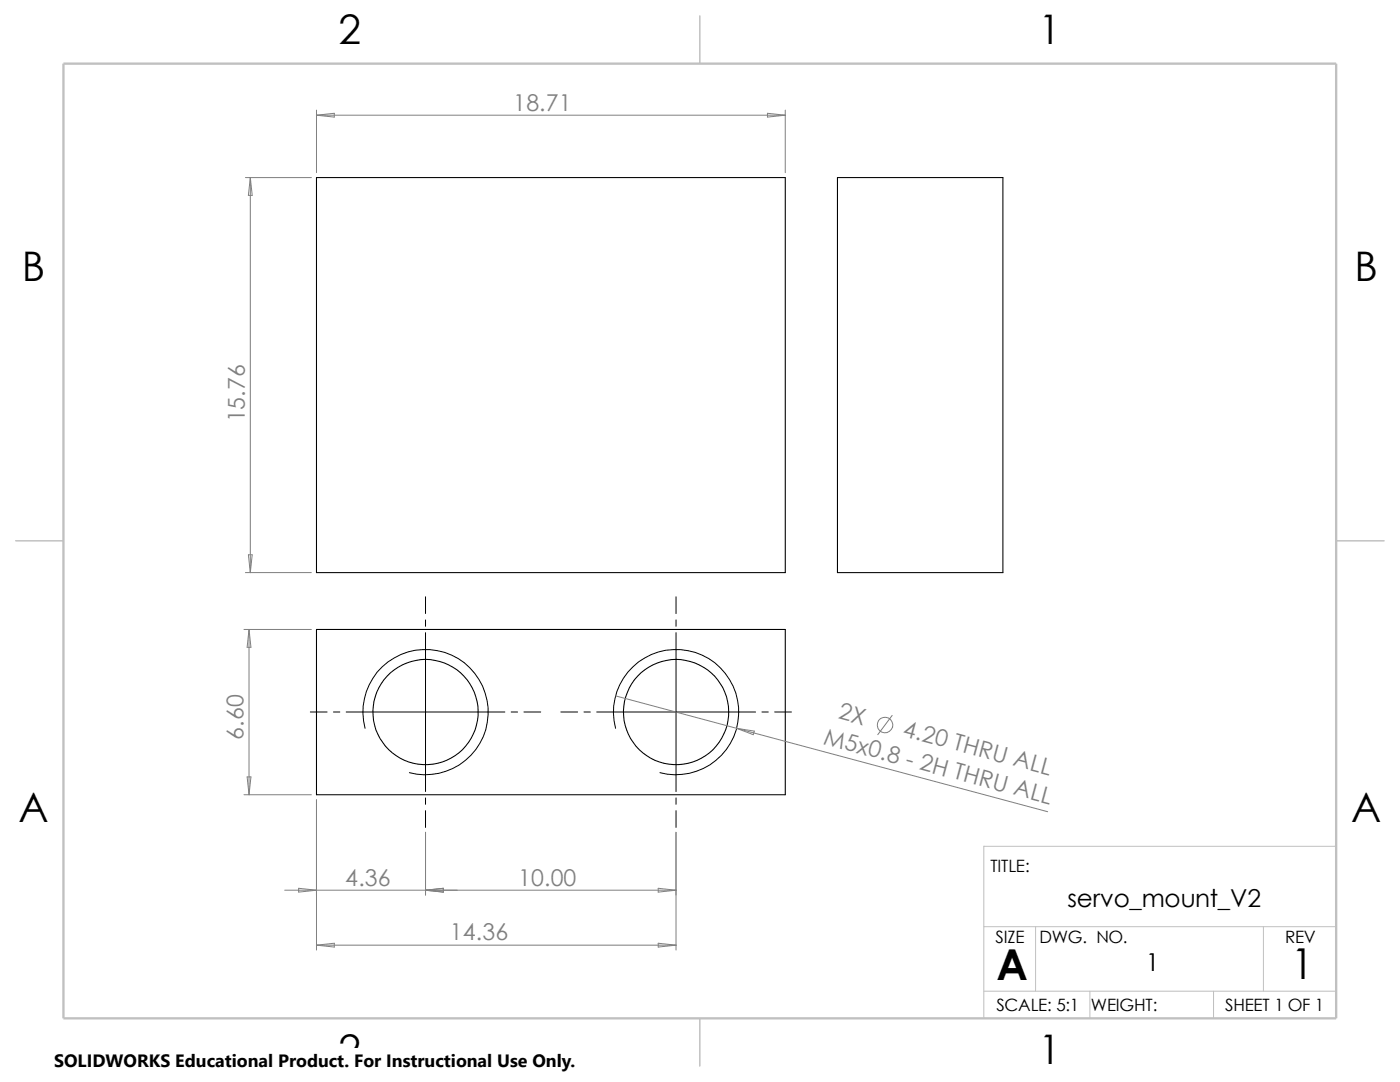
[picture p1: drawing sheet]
<svg xmlns="http://www.w3.org/2000/svg" width="279mm" height="216mm" viewBox="0 0 279 216" stroke-linecap="round" stroke-linejoin="round" font-family="sans-serif">
<path d="M266.7 168.9h-70.4v34.3M196.3 184.9h70.4M196.3 197.8h70.4M206.7 184.9v12.9M217.5 197.8v5.4M242.2 197.8v5.4M252.1 184.9v12.9" fill="none" stroke="#c0c0c0" stroke-width=".2"/>
<path d="M139.7 3.2v9.5M3.1 107.9h9.6M266.7 107.9h9.5M139.7 203.2v9.5" fill="none" stroke="#c0c0c0" stroke-width=".21"/>
<path d="M12.7 12.7h254v190.5h-254z" fill="none" stroke="#c0c0c0" stroke-width=".47"/>
<g fill="none" stroke="#000" stroke-width=".21">
<path d="M63.2 35.4h93.5v78.9h-93.5zM167.1 35.4h33.1v78.9h-33.1zM63.2 125.6h93.5v33h-93.5z"/>
<circle cx="84.9" cy="142.1" r="10.5"/>
<circle cx="134.9" cy="142.1" r="10.5"/>
</g>
<g fill="none" stroke="#000" stroke-width=".2">
<path d="M84.9 119.1v3.3M134.9 119.1v3.3M84.9 123.7v1.3M84.9 126.2v31.7M134.9 123.7v1.3M134.9 126.2v31.7M61.9 142.1h3.4M66.5 142.1h1.3M69.1 142.1h31.7M72.9 145.3a12.5 12.5 0 0 1 10.9-15.6 12.5 12.5 0 0 1 13.6 13.5 12.5 12.5 0 0 1-15.7 11M84.9 159.2v1.3M102 142.1h1.3"/>
<path d="M104.6 142.1h3.3M111.9 142.1h3.4M116.5 142.1h1.3M119.1 142.1h31.7M122.9 145.3a12.5 12.5 0 0 1 10.9-15.6 12.5 12.5 0 0 1 13.6 13.5 12.5 12.5 0 0 1-15.7 11M134.9 159.2v1.3M152.1 142.1h1.2M154.6 142.1h3.3M84.9 161.8v3.3M134.9 161.8v3.3"/>
</g>
<g fill="none" stroke="#808080" stroke-width=".2">
<path d="M49 35.4h13.1M50 35.4v78.9M50 35.4l.3 3.6h-.7zM63.2 23l3.5-.4v.8zM63.2 22v12.5M63.2 23h93.5M153.2 22.6l3.5 .4-3.5 .4zM156.7 22v12.5M49 114.3h13.1M49.6 110.7h.7l-.3 3.6zM48.7 125.6h13.4M49.7 125.6l.4 3.6h-.8z"/>
<path d="M49.7 125.6v33M122.9 138.9l24.1 6.4M48.7 158.6h13.4M49.3 155h.8l-.4 3.6zM63.2 159.6v30M147 145.3l62.1 16.7M147 145.3l3.5 .6-.2 .7zM178.1 142.7l-2.9 3.9M56.8 177.6h78.1M59.6 177.2l3.6 .4-3.6 .4zM84.9 177.6l3.6-.4v.8zM84.9 166.1v12.5"/>
<path d="M131.4 177.2l3.5 .4-3.5 .4zM134.9 166.1v23.5M63.2 188.6l3.5-.4v.8zM63.2 188.6h71.7M131.4 188.2l3.5 .4-3.5 .4z"/>
<circle cx="176.6" cy="144.7" r="1.56"/>
</g>
<path d="M10.8 209.2h104.1v6.7h-104.1z" fill="#fff"/>
<g font-size="8.5">
<text x="198.8" y="195.5">A</text>
<text x="257.6" y="195.3">1</text>
</g>
<g font-size="8.1">
<text x="67.6" y="8.8">2</text>
<text x="207.3" y="8.8">1</text>
<text x="4.4" y="56.1">B</text>
<text x="270.3" y="56.1">B</text>
<text x="3.7" y="164.1">A</text>
<text x="269.6" y="164.1">A</text>
<text x="67.6" y="212.3">2</text>
<text x="207.3" y="212.3">1</text>
</g>
<g font-size="4.9">
<text x="213.1" y="181.1">servo_mount_V2</text>
<text x="228.7" y="193.8">1</text>
</g>
<g font-size="4.6" fill="#808080">
<text x="102.4" y="22.1">18.71</text>
<text x="48.9" y="84.3" transform="rotate(-90 48.9 84.3)">15.76</text>
<text x="167.1" y="143.3" transform="rotate(15 167.1 143.3)">2X</text>
<text x="48.6" y="147.6" transform="rotate(-90 48.6 147.6)">6.60</text>
<text x="164.2" y="148.4" transform="rotate(15 164.2 148.4)">M5x0.8 - 2H THRU ALL</text>
<text x="180" y="146.8" transform="rotate(15 180 146.8)">4.20 THRU ALL</text>
<text x="68.9" y="176.7">4.36</text>
<text x="103.4" y="176.7">10.00</text>
<text x="89.8" y="187.7">14.36</text>
</g>
<text font-size="3.6" x="10.8" y="213">SOLIDWORKS Educational Product. For Instructional Use Only.</text>
<g font-size="3.4">
<text x="197.7" y="173.9">TITLE:</text>
<text x="198.7" y="188.1">SIZE</text>
<text x="207.5" y="188.1">DWG. NO.</text>
<text x="256.5" y="188.2">REV</text>
<text x="198.8" y="201.7">SCALE: 5:1</text>
<text x="217.7" y="201.8">WEIGHT:</text>
<text x="244.5" y="201.7">SHEET 1 OF 1</text>
</g>
</svg>
